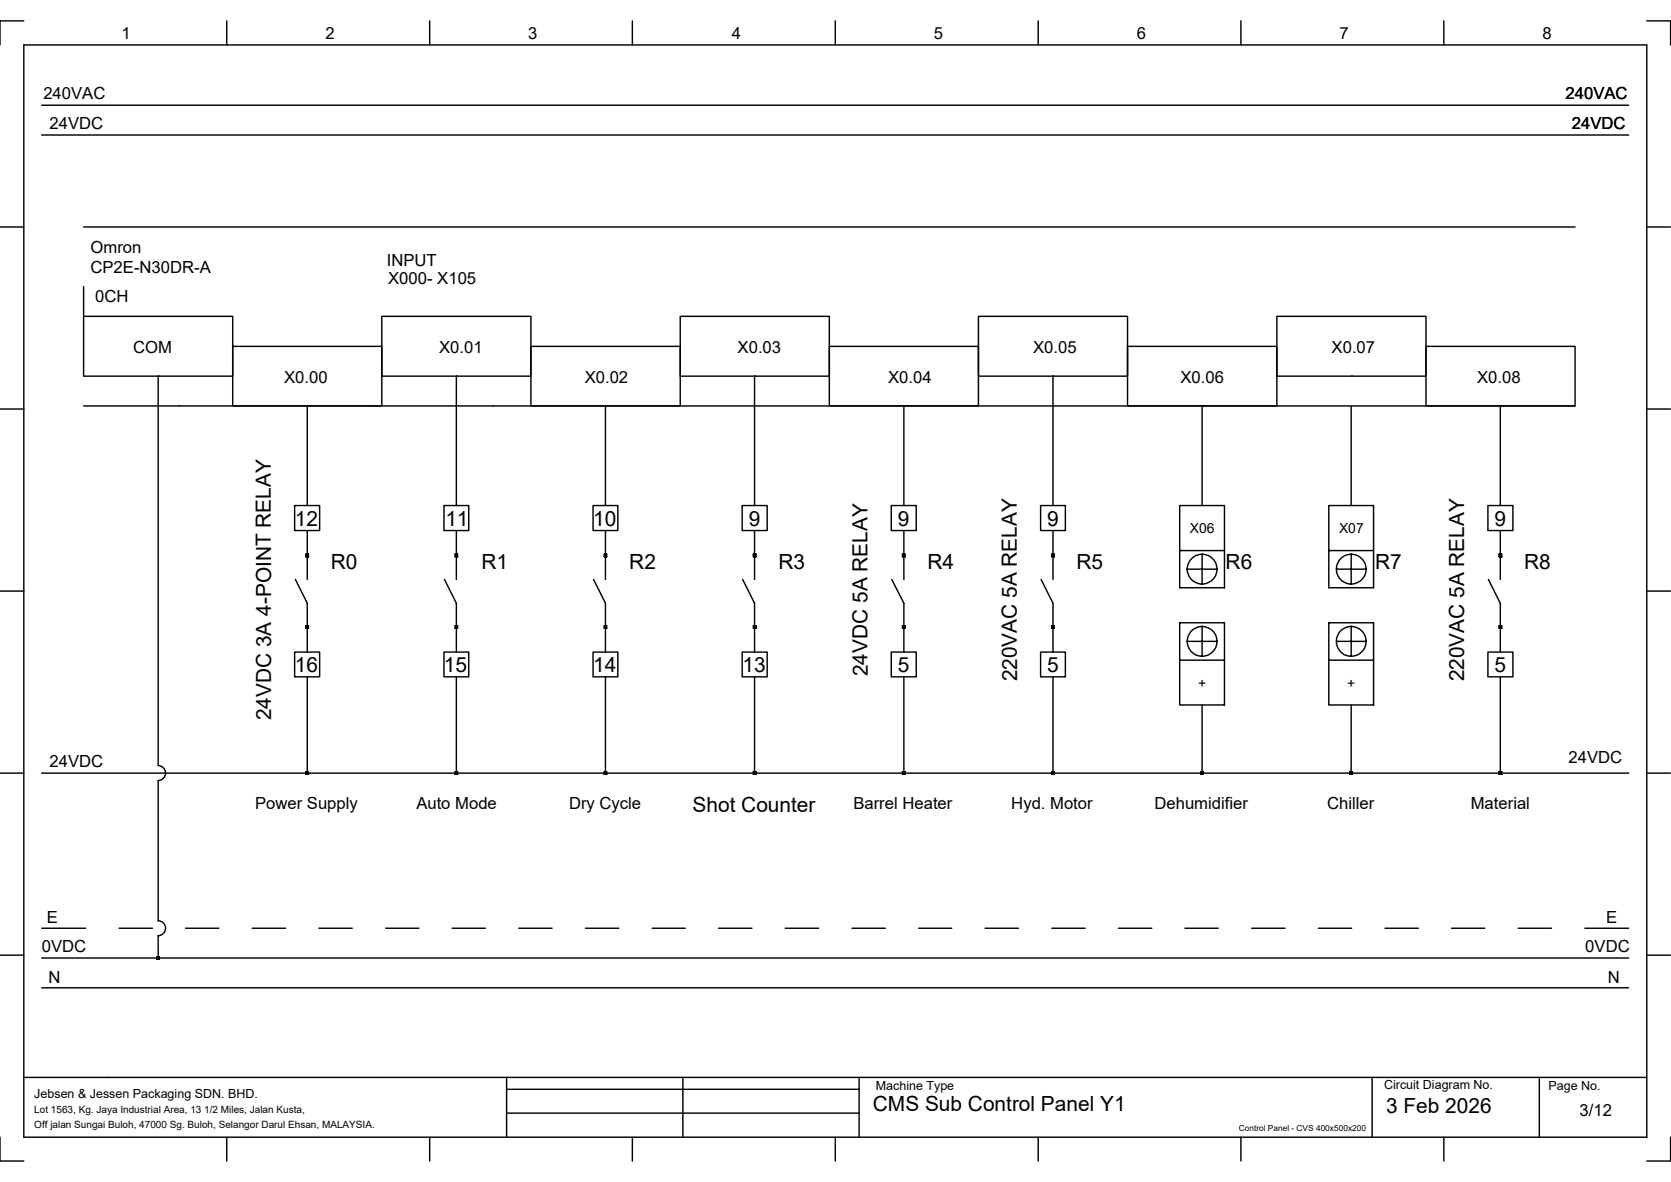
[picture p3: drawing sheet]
<svg xmlns="http://www.w3.org/2000/svg" width="297mm" height="210mm" viewBox="0 0 297 210" stroke-linecap="round" stroke-linejoin="round" font-family="sans-serif">
<g fill="none" stroke="#000" stroke-width=".25">
<path d="M4.2 8h288.5v194h-288.5zM4.2 3.7h-4.2v4.3M7.4 18.7h282.1M40.3 3.7v4.3M76.4 3.7v4.3M112.4 3.7v4.3M148.5 3.7v4.3M184.5 3.7v4.3M220.6 3.7v4.3M256.6 3.7v4.3M292.7 3.7h4.2v4.3M7.4 24h282.1"/>
<path d="M0 40.3h4.2M14.9 56.2h26.5v10.6h-26.5zM14.9 40.3h265.1M14.9 50.9v5.3M67.9 56.2h26.5v10.6h-26.5zM120.9 56.2h26.5v10.6h-26.5zM173.9 56.2h26.5v10.6h-26.5zM226.9 56.2h26.5v10.6h-26.5zM292.7 40.3h4.2M0 72.7h4.2M14.9 72.1h265.1M28.1 66.8v69.2"/>
<path d="M41.4 61.5h26.5v10.6h-26.5zM54.6 72.1v17.7M81.1 66.8v23M94.4 61.5h26.5v10.6h-26.5zM107.6 72.1v17.7M134.1 66.8v23M147.4 61.5h26.5v10.6h-26.5zM160.7 72.1v17.7M187.2 66.8v23M200.4 61.5h26.5v10.6h-26.5zM213.7 72.1v17.7M240.2 72.1v17.7"/>
<path d="M253.4 61.5h26.6v10.6h-26.6zM266.7 72.1v17.7M292.7 72.7h4.2M52.4 89.8h4.4v4.5h-4.4zM54.4 98.5h.4v.4h-.4zM54.4 98.5l.4 .4M54.6 94.3v8.6M54.8 98.5l-.4 .4M78.9 89.8h4.4v4.5h-4.4zM80.9 98.5h.4v.4h-.4zM80.9 98.5l.4 .4M81.1 94.3v8.6"/>
<path d="M81.3 98.5l-.4 .4M105.4 89.8h4.4v4.5h-4.4zM107.4 98.5h.4v.4h-.4zM107.4 98.5l.4 .4M107.6 94.3v8.6M107.8 98.5l-.4 .4M131.9 89.8h4.5v4.5h-4.5zM133.9 98.5h.5v.4h-.5zM133.9 98.5l.5 .4M134.1 94.3v8.6M134.4 98.5l-.5 .4M158.4 89.8h4.5v4.5h-4.5z"/>
<path d="M160.4 98.5h.5v.4h-.5zM160.4 98.5l.5 .4M160.7 94.3v8.6M160.9 98.5l-.5 .4M185 89.8h4.4v4.5h-4.4zM186.9 98.5h.5v.4h-.5zM186.9 98.5l.5 .4M187.2 94.3v8.6M187.4 98.5l-.5 .4M209.7 89.8h7.9v14.6h-7.9zM209.7 97.8h7.9M213.7 98.5v5.3"/>
<path d="M236.2 89.8h7.9v14.6h-7.9zM236.2 97.8h7.9M240.2 98.5v5.3M264.5 89.8h4.4v4.5h-4.4zM266.4 98.5h.5v.4h-.5zM266.4 98.5l.5 .4M266.7 94.3v8.6M266.9 98.5l-.5 .4M0 105h4.2M52.4 115.9h4.4v4.4h-4.4zM52.5 102.9l2.1 4.3v8.7M54.4 111.2h.4v.4h-.4z"/>
<path d="M54.4 111.2l.4 .4M54.8 111.2l-.4 .4M78.9 115.9h4.4v4.4h-4.4zM79 102.9l2.1 4.3v8.7M80.9 111.2h.4v.4h-.4zM80.9 111.2l.4 .4M81.3 111.2l-.4 .4M105.4 115.9h4.4v4.4h-4.4zM105.5 102.9l2.1 4.3v8.7M107.4 111.2h.4v.4h-.4zM107.4 111.2l.4 .4M107.8 111.2l-.4 .4"/>
<path d="M131.9 115.9h4.5v4.4h-4.5zM132 102.9l2.1 4.3v8.7M133.9 111.2h.5v.4h-.5zM133.9 111.2l.5 .4M134.4 111.2l-.5 .4M158.4 115.9h4.5v4.4h-4.5zM158.5 102.9l2.2 4.3v8.7M160.4 111.2h.5v.4h-.5zM160.4 111.2l.5 .4M160.9 111.2l-.5 .4M185 115.9h4.4v4.4h-4.4zM185 102.9l2.2 4.3v8.7"/>
<path d="M186.9 111.2h.5v.4h-.5zM186.9 111.2l.5 .4M187.4 111.2l-.5 .4M209.7 110.6h7.9v14.6h-7.9zM209.7 117.3h7.9M211 101.1h5.3a2.66 2.66 0 0 1-3.6 2.5 2.66 2.66 0 0 1-1-4.3 2.66 2.66 0 0 1 4.4 .7l.2 1.1M211 113.9h5.3a2.66 2.66 0 0 1-3.6 2.5 2.66 2.66 0 0 1-1-4.3 2.66 2.66 0 0 1 4.4 .7l.2 1.1M213.7 111.3v5.3M236.2 110.6h7.9v14.6h-7.9zM236.2 117.3h7.9M237.5 101.1h5.3a2.66 2.66 0 0 1-3.6 2.5 2.66 2.66 0 0 1-1-4.3 2.66 2.66 0 0 1 4.4 .7l.2 1.1M237.5 113.9h5.3a2.66 2.66 0 0 1-3.6 2.5 2.66 2.66 0 0 1-1-4.3 2.66 2.66 0 0 1 4.4 .7l.2 1.1"/>
<path d="M240.2 111.3v5.3M264.5 115.9h4.4v4.4h-4.4zM264.5 102.9l2.2 4.3v8.7M266.4 111.2h.5v.4h-.5zM266.4 111.2l.5 .4M266.9 111.2l-.5 .4M292.7 105h4.2M0 137.4h4.2M7.4 137.4h282.1M28.1 136a1.33 1.33 0 0 1 1.3 1.3 1.33 1.33 0 0 1-1.3 1.4M28.1 138.7v24.9M54.4 137.1h.4v.5h-.4z"/>
<path d="M54.4 137.1l.4 .5M54.6 120.3v17.1M54.8 137.1l-.4 .5M80.9 137.1h.4v.5h-.4zM80.9 137.1l.4 .5M81.1 120.3v17.1M81.3 137.1l-.4 .5M107.4 137.1h.4v.5h-.4zM107.4 137.1l.4 .5M107.6 120.3v17.1M107.8 137.1l-.4 .5M133.9 137.1h.5v.5h-.5z"/>
<path d="M133.9 137.1l.5 .5M134.1 120.3v17.1M134.4 137.1l-.5 .5M160.4 137.1h.5v.5h-.5zM160.4 137.1l.5 .5M160.7 120.3v17.1M160.9 137.1l-.5 .5M186.9 137.1h.5v.5h-.5zM186.9 137.1l.5 .5M187.2 120.3v17.1M187.4 137.1l-.5 .5M213.4 137.1h.5v.5h-.5z"/>
<path d="M213.4 137.1l.5 .5M213.7 125.2v12.2M213.9 137.1l-.5 .5M239.9 137.1h.5v.5h-.5zM239.9 137.1l.5 .5M240.2 125.2v12.2M240.4 137.1l-.5 .5M266.4 137.1h.5v.5h-.5zM266.4 137.1l.5 .5M266.7 120.3v17.1M266.9 137.1l-.5 .5M292.7 137.4h4.2"/>
<path d="M0 169.7h4.2M7.4 175.5h282.1M7.4 164.9h7.8M7.4 170.2h282.1M21.2 164.9h5.9M27.9 170h.4v.4h-.4zM27.9 170l.4 .4M28.1 163.6a1.33 1.33 0 0 1 1.3 1.3 1.33 1.33 0 0 1-1.3 1.3M28.1 166.2v4M28.3 170l-.4 .4M33 164.9h5.9M44.8 164.9h6"/>
<path d="M56.7 164.9h5.9M68.5 164.9h6M80.3 164.9h6M92.2 164.9h5.9M104.1 164.9h5.9M115.9 164.9h5.9M127.7 164.9h5.9M139.6 164.9h5.9M151.4 164.9h6M163.3 164.9h5.9M175.1 164.9h5.9M186.9 164.9h6"/>
<path d="M198.8 164.9h5.9M210.6 164.9h5.9M222.5 164.9h5.9M234.3 164.9h5.9M246.2 164.9h5.9M258 164.9h5.9M269.8 164.9h6M281.7 164.9h7.8M292.7 169.7h4.2M4.2 191.4h288.5M90 197.8h62.7M90 193.5h62.7"/>
<path d="M90 191.4v10.6M121.4 191.4v10.6M152.7 191.4v10.6M243.9 191.4v10.6M273.6 191.4v10.6M0 202v4.3h4.2M40.3 202v4.3M76.4 202v4.3M112.4 202v4.3M148.5 202v4.3M184.5 202v4.3M220.6 202v4.3"/>
<path d="M256.6 202v4.3M296.9 202v4.3h-4.2"/>
</g>
<g fill="none" stroke="#000" stroke-width=".18">
<path d="M28.1 66.8h.1M31.8 72.1h.1M54.6 72.1h.1M65.7 72.1h.1M81.1 66.8h.1M87.5 72.1h.1M107.6 72.1h.1M134.2 66.8h.1M160.7 72.1h.1M187.2 66.8h.1M213.7 72.1h.1M240.2 66.8h.1"/>
<path d="M266.7 72.1h.1M28.1 170.2h.1"/>
</g>
<g font-size="3.7">
<text x="52.4" y="93.4">12</text>
<text x="79.2" y="93.4">11</text>
<text x="105.5" y="93.4">10</text>
<text x="133.1" y="93.4">9</text>
<text x="159.6" y="93.4">9</text>
<text x="186.1" y="93.4">9</text>
<text x="265.6" y="93.4">9</text>
<text x="58.8" y="101.1">R0</text>
<text x="85.6" y="101.1">R1</text>
<text x="111.8" y="101.1">R2</text>
<text x="138.3" y="101.1">R3</text>
<text x="164.8" y="101.1">R4</text>
<text x="191.3" y="101.1">R5</text>
<text x="217.8" y="101.1">R6</text>
<text x="244.4" y="101.1">R7</text>
<text x="270.9" y="101.1">R8</text>
<text x="52.4" y="119.4">16</text>
<text x="78.9" y="119.4">15</text>
<text x="105.5" y="119.4">14</text>
<text x="132" y="119.4">13</text>
<text x="159.6" y="119.4">5</text>
<text x="186.1" y="119.4">5</text>
<text x="265.6" y="119.4">5</text>
<text x="154.2" y="120.1" transform="rotate(-90 154.2 120.1)">24VDC 5A RELAY</text>
<text x="180.8" y="121.1" transform="rotate(-90 180.8 121.1)">220VAC 5A RELAY</text>
<text x="260.3" y="121.1" transform="rotate(-90 260.3 121.1)">220VAC 5A RELAY</text>
<text x="48.2" y="128" transform="rotate(-90 48.2 128)">24VDC 3A 4-POINT RELAY</text>
<text x="123.1" y="144.3">Shot Counter</text>
<text x="155.2" y="197.4">CMS Sub Control Panel Y1</text>
<text x="246.4" y="197.7">3 Feb 2026</text>
</g>
<g font-size="3">
<text x="21.6" y="6.9">1</text>
<text x="57.9" y="6.9">2</text>
<text x="93.9" y="6.9">3</text>
<text x="130" y="6.9">4</text>
<text x="166" y="6.9">5</text>
<text x="202.1" y="6.9">6</text>
<text x="238.1" y="6.9">7</text>
<text x="274.2" y="6.9">8</text>
<text x="7.7" y="17.6">240VAC</text>
<text x="278.3" y="17.6">240VAC</text>
<text x="8.8" y="22.9">24VDC</text>
<text x="279.4" y="22.9">24VDC</text>
<text x="16.1" y="45">Omron</text>
<text x="68.7" y="47.2">INPUT</text>
<text x="16.1" y="48.5">CP2E-N30DR-A</text>
<text x="16.9" y="53.7">0CH</text>
<text x="69" y="50.4">X000- X105</text>
<text x="23.7" y="62.8">COM</text>
<text x="78.1" y="62.8">X0.01</text>
<text x="131.1" y="62.8">X0.03</text>
<text x="183.6" y="62.8">X0.05</text>
<text x="236.7" y="62.8">X0.07</text>
<text x="50.5" y="68.1">X0.00</text>
<text x="103.9" y="68.1">X0.02</text>
<text x="157.9" y="68.1">X0.04</text>
<text x="209.8" y="68.1">X0.06</text>
<text x="262.6" y="68.1">X0.08</text>
<text x="8.8" y="136.3">24VDC</text>
<text x="278.8" y="135.5">24VDC</text>
<text x="45.3" y="143.7">Power Supply</text>
<text x="74" y="143.7">Auto Mode</text>
<text x="101.1" y="143.7">Dry Cycle</text>
<text x="151.7" y="143.7">Barrel Heater</text>
<text x="179.7" y="143.7">Hyd. Motor</text>
<text x="205.2" y="143.7">Dehumidifier</text>
<text x="235.9" y="143.7">Chiller</text>
<text x="261.4" y="143.7">Material</text>
<text x="8.3" y="164.1">E</text>
<text x="285.5" y="164.1">E</text>
<text x="7.5" y="169.1">0VDC</text>
<text x="281.8" y="169.1">0VDC</text>
<text x="8.6" y="174.7">N</text>
<text x="285.8" y="174.7">N</text>
<text x="280.8" y="198.3">3/12</text>
</g>
<g font-size="2.5">
<text x="211.5" y="94.7">X06</text>
<text x="238" y="94.7">X07</text>
<text x="212.9" y="122.2">+</text>
<text x="239.4" y="122.2">+</text>
</g>
<g font-size="2.2">
<text x="6.1" y="195.1">Jebsen &amp; Jessen Packaging SDN. BHD.</text>
<text x="155.7" y="193.6">Machine Type</text>
<text x="246" y="193.5">Circuit Diagram No.</text>
<text x="275.3" y="193.6">Page No.</text>
</g>
<g font-size="1.8">
<text x="6.1" y="197.8">Lot 1563, Kg. Jaya Industrial Area, 13 1/2 Miles, Jalan Kusta,</text>
<text x="6.1" y="200.4">Off jalan Sungai Buloh, 47000 Sg. Buloh, Selangor Darul Ehsan, MALAYSIA.</text>
</g>
<text font-size="1.5" x="220.2" y="200.9">Control Panel - CVS 400x500x200</text>
</svg>
